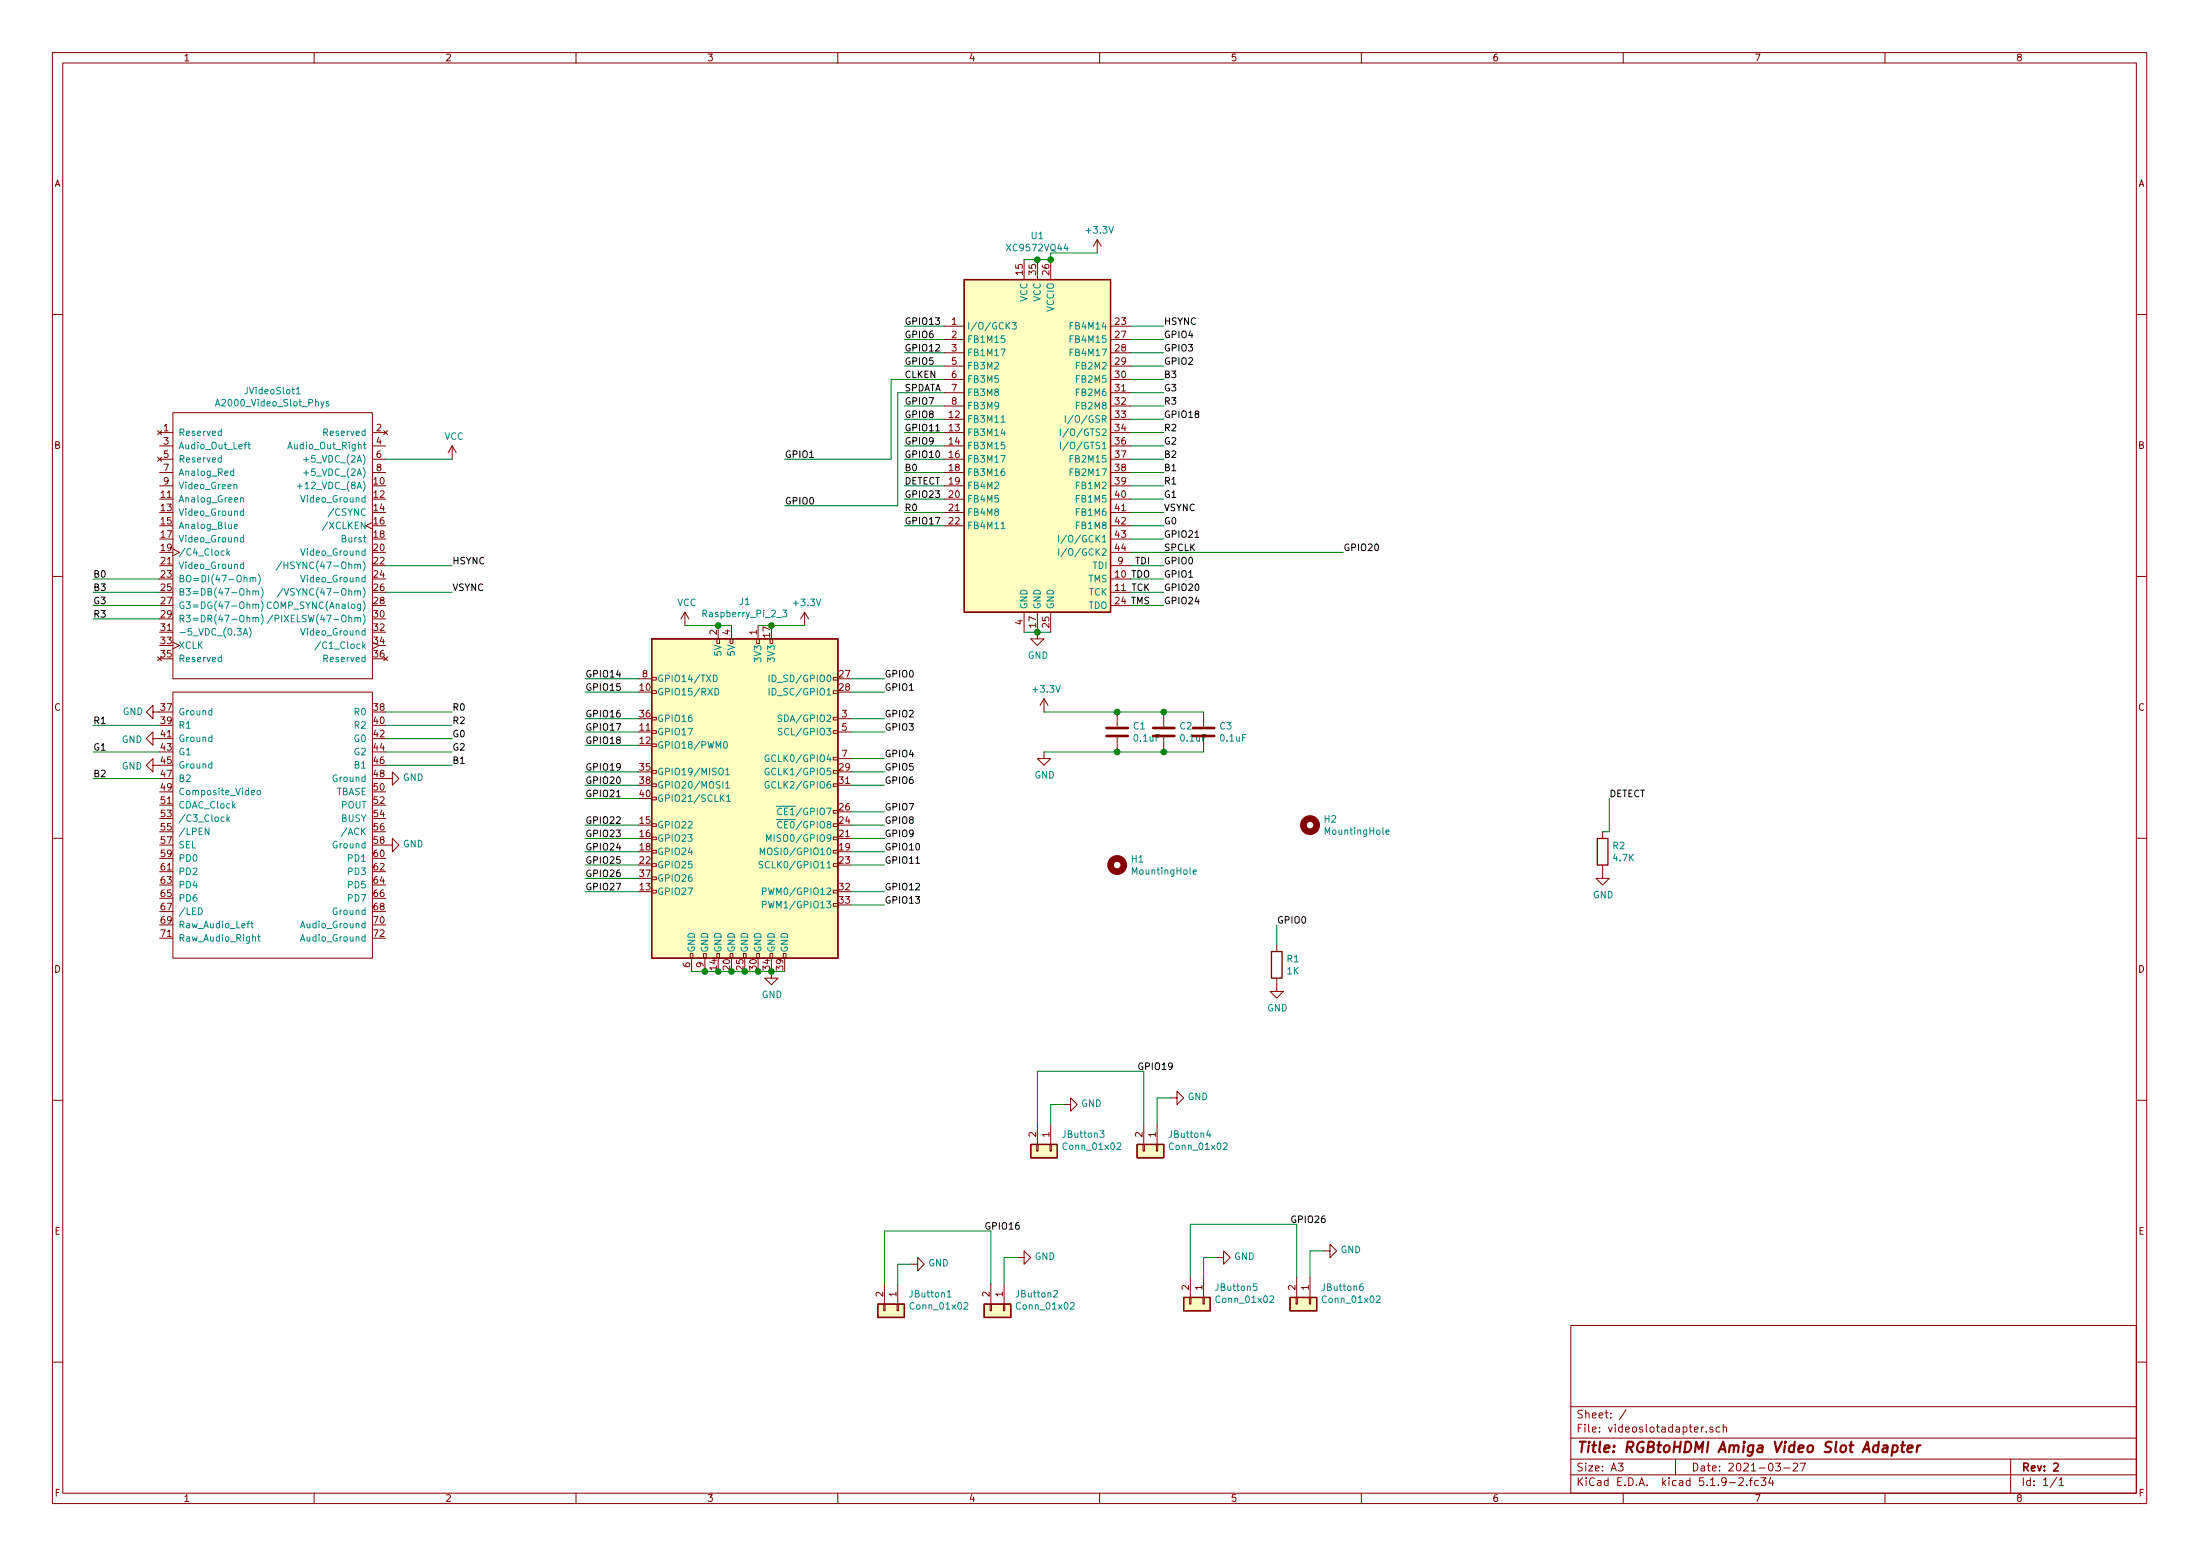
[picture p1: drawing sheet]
EESchema Schematic File Version 4
EELAYER 30 0
EELAYER END
$Descr A3 16535 11693
encoding utf-8
Sheet 1 1
Title "RGBtoHDMI Amiga Video Slot Adapter"
Date "2021-03-27"
Rev "2"
Comp ""
Comment1 ""
Comment2 ""
Comment3 ""
Comment4 ""
$EndDescr
$Comp
L power:GND #PWR01
U 1 1
P 1200 5350
F 0 "#PWR01" H 1200 5100 50  0001 C CNN
F 1 "GND" V 1200 5150 50  0000 C CNN
F 2 "" H 1200 5350 50  0001 C CNN
F 3 "" H 1200 5350 50  0001 C CNN
	1    1200 5350
	0    1    -1   0   
$EndComp
Text Label 3400 5350 0    50   ~ 0
R0
Text Label 700  5450 0    50   ~ 0
R1
Text Label 3400 5450 0    50   ~ 0
R2
Text Label 700  4650 0    50   ~ 0
R3
Text Label 700  4350 0    50   ~ 0
B0
Text Label 3400 5750 0    50   ~ 0
B1
Text Label 700  5850 0    50   ~ 0
B2
Text Label 700  4450 0    50   ~ 0
B3
Text Label 3400 5550 0    50   ~ 0
G0
Text Label 700  5650 0    50   ~ 0
G1
Text Label 3400 5650 0    50   ~ 0
G2
Text Label 700  4550 0    50   ~ 0
G3
Wire Wire Line
	2900 5450 3400 5450
Wire Wire Line
	2900 5350 3400 5350
$Comp
L Connector_Generic:Conn_01x02 JButton2
U 1 1
P 7550 9850
F 0 "JButton2" V 7423 9930 50  0000 L CNN
F 1 "Conn_01x02" V 7514 9930 50  0000 L CNN
F 2 "Connector_PinHeader_2.54mm:PinHeader_1x02_P2.54mm_Horizontal" H 7550 9850 50  0001 C CNN
F 3 "~" H 7550 9850 50  0001 C CNN
	1    7550 9850
	0    1    1    0   
$EndComp
$Comp
L power:GND #PWR011
U 1 1
P 7650 9450
F 0 "#PWR011" H 7650 9200 50  0001 C CNN
F 1 "GND" V 7655 9322 50  0000 R CNN
F 2 "" H 7650 9450 50  0001 C CNN
F 3 "" H 7650 9450 50  0001 C CNN
	1    7650 9450
	0    -1   -1   0   
$EndComp
Wire Wire Line
	7550 9650 7550 9450
Wire Wire Line
	7550 9450 7650 9450
Wire Wire Line
	7450 9650 7450 9250
$Comp
L amiga-conn:A2000_Video_Slot_Phys JVideoSlot1
U 1 1
P 2050 5150
F 0 "JVideoSlot1" H 2050 7365 50  0000 C CNN
F 1 "A2000_Video_Slot_Phys" H 2050 7274 50  0000 C CNN
F 2 "amiga-conn:A2000_Video_Slot" H 2150 5850 50  0001 C CNN
F 3 "" H 2150 5850 50  0001 C CNN
	1    2050 5150
	1    0    0    -1  
$EndComp
Wire Wire Line
	2900 5550 3400 5550
Wire Wire Line
	2900 5650 3400 5650
Wire Wire Line
	2900 5750 3400 5750
Wire Wire Line
	700  5450 1200 5450
Wire Wire Line
	700  5650 1200 5650
Wire Wire Line
	700  5850 1200 5850
Wire Wire Line
	700  4650 1200 4650
Wire Wire Line
	700  4550 1200 4550
Wire Wire Line
	700  4450 1200 4450
Wire Wire Line
	700  4350 1200 4350
Wire Wire Line
	2900 3450 3400 3450
$Comp
L Connector_Generic:Conn_01x02 JButton1
U 1 1
P 6750 9850
F 0 "JButton1" V 6623 9930 50  0000 L CNN
F 1 "Conn_01x02" V 6714 9930 50  0000 L CNN
F 2 "Connector_PinHeader_2.54mm:PinHeader_1x02_P2.54mm_Horizontal" H 6750 9850 50  0001 C CNN
F 3 "~" H 6750 9850 50  0001 C CNN
	1    6750 9850
	0    1    1    0   
$EndComp
$Comp
L power:GND #PWR010
U 1 1
P 6850 9500
F 0 "#PWR010" H 6850 9250 50  0001 C CNN
F 1 "GND" V 6855 9372 50  0000 R CNN
F 2 "" H 6850 9500 50  0001 C CNN
F 3 "" H 6850 9500 50  0001 C CNN
	1    6850 9500
	0    -1   -1   0   
$EndComp
Wire Wire Line
	6750 9500 6850 9500
Wire Wire Line
	6750 9650 6750 9500
Wire Wire Line
	6650 9250 6650 9650
$Comp
L power:GND #PWR04
U 1 1
P 2900 5850
F 0 "#PWR04" H 2900 5600 50  0001 C CNN
F 1 "GND" V 2905 5722 50  0000 R CNN
F 2 "" H 2900 5850 50  0001 C CNN
F 3 "" H 2900 5850 50  0001 C CNN
	1    2900 5850
	0    -1   -1   0   
$EndComp
$Comp
L power:GND #PWR05
U 1 1
P 2900 6350
F 0 "#PWR05" H 2900 6100 50  0001 C CNN
F 1 "GND" V 2905 6222 50  0000 R CNN
F 2 "" H 2900 6350 50  0001 C CNN
F 3 "" H 2900 6350 50  0001 C CNN
	1    2900 6350
	0    -1   -1   0   
$EndComp
$Comp
L power:GND #PWR02
U 1 1
P 1200 5550
F 0 "#PWR02" H 1200 5300 50  0001 C CNN
F 1 "GND" V 1205 5422 50  0000 R CNN
F 2 "" H 1200 5550 50  0001 C CNN
F 3 "" H 1200 5550 50  0001 C CNN
	1    1200 5550
	0    1    1    0   
$EndComp
$Comp
L power:GND #PWR03
U 1 1
P 1200 5750
F 0 "#PWR03" H 1200 5500 50  0001 C CNN
F 1 "GND" V 1205 5622 50  0000 R CNN
F 2 "" H 1200 5750 50  0001 C CNN
F 3 "" H 1200 5750 50  0001 C CNN
	1    1200 5750
	0    1    1    0   
$EndComp
$Comp
L XC9572VQ44:XC9572VQ44 U1
U 1 1
P 7800 3350
F 0 "U1" H 7800 4931 50  0000 C CNN
F 1 "XC9572VQ44" H 7800 4840 50  0000 C CNN
F 2 "Package_QFP:TQFP-44_10x10mm_P0.8mm" H 7800 3350 50  0001 C CNN
F 3 "" H 7800 3350 50  0001 C CNN
	1    7800 3350
	1    0    0    -1  
$EndComp
$Comp
L power:+3.3V #PWR015
U 1 1
P 8250 1900
F 0 "#PWR015" H 8250 1750 50  0001 C CNN
F 1 "+3.3V" H 8265 2073 50  0000 C CNN
F 2 "" H 8250 1900 50  0001 C CNN
F 3 "" H 8250 1900 50  0001 C CNN
	1    8250 1900
	1    0    0    -1  
$EndComp
Wire Wire Line
	8250 1900 7900 1900
Wire Wire Line
	7900 1900 7900 1950
Wire Wire Line
	7900 1950 7800 1950
Connection ~ 7900 1950
Wire Wire Line
	7800 1950 7700 1950
Connection ~ 7800 1950
$Comp
L power:GND #PWR012
U 1 1
P 7800 4750
F 0 "#PWR012" H 7800 4500 50  0001 C CNN
F 1 "GND" H 7805 4577 50  0000 C CNN
F 2 "" H 7800 4750 50  0001 C CNN
F 3 "" H 7800 4750 50  0001 C CNN
	1    7800 4750
	1    0    0    -1  
$EndComp
Wire Wire Line
	7800 4750 7700 4750
Connection ~ 7800 4750
Wire Wire Line
	7800 4750 7900 4750
Text Label 8750 3650 0    50   ~ 0
R1
Wire Wire Line
	8750 3650 8500 3650
Text Label 8750 3750 0    50   ~ 0
G1
Wire Wire Line
	8750 3750 8500 3750
Text Label 8750 3850 0    50   ~ 0
VSYNC
Wire Wire Line
	8750 3850 8500 3850
Text Label 8750 3950 0    50   ~ 0
G0
Wire Wire Line
	8750 3950 8500 3950
Text Label 8750 4050 0    50   ~ 0
GPIO21
Wire Wire Line
	8750 4050 8500 4050
Text Label 10100 4150 0    50   ~ 0
GPIO20
Text Label 8750 4150 0    50   ~ 0
SPCLK
Text Label 8750 4250 0    50   ~ 0
GPIO0
Wire Wire Line
	8750 4250 8500 4250
Text Label 8750 4350 0    50   ~ 0
GPIO1
Wire Wire Line
	8750 4350 8500 4350
Text Label 8750 4450 0    50   ~ 0
GPIO20
Wire Wire Line
	8750 4450 8500 4450
Text Label 8750 4550 0    50   ~ 0
GPIO24
Wire Wire Line
	8750 4550 8500 4550
Text Label 6800 2450 0    50   ~ 0
GPIO13
Wire Wire Line
	6800 2450 7100 2450
Text Label 6800 2550 0    50   ~ 0
GPIO6
Wire Wire Line
	6800 2550 7100 2550
Text Label 6800 2650 0    50   ~ 0
GPIO12
Wire Wire Line
	6800 2650 7100 2650
Text Label 6800 2750 0    50   ~ 0
GPIO5
Wire Wire Line
	6800 2750 7100 2750
Text Label 6800 2850 0    50   ~ 0
CLKEN
Wire Wire Line
	6700 2850 6700 3450
Wire Wire Line
	6700 2850 7100 2850
Text Label 5900 3450 0    50   ~ 0
GPIO1
Wire Wire Line
	7100 2950 6750 2950
Wire Wire Line
	6750 2950 6750 3800
Text Label 5900 3800 0    50   ~ 0
GPIO0
Text Label 6800 2950 0    50   ~ 0
SPDATA
Text Label 6800 3050 0    50   ~ 0
GPIO7
Wire Wire Line
	6800 3050 7100 3050
Text Label 6800 3150 0    50   ~ 0
GPIO8
Wire Wire Line
	6800 3150 7100 3150
Text Label 6800 3250 0    50   ~ 0
GPIO11
Wire Wire Line
	6800 3250 7100 3250
Text Label 6800 3350 0    50   ~ 0
GPIO9
Wire Wire Line
	6800 3350 7100 3350
Text Label 6800 3450 0    50   ~ 0
GPIO10
Wire Wire Line
	6800 3450 7100 3450
Text Label 6800 3550 0    50   ~ 0
B0
Wire Wire Line
	6800 3550 7100 3550
Text Label 6800 3650 0    50   ~ 0
DETECT
Wire Wire Line
	6800 3650 7100 3650
Text Label 6800 3750 0    50   ~ 0
GPIO23
Wire Wire Line
	6800 3750 7100 3750
Text Label 6800 3850 0    50   ~ 0
R0
Wire Wire Line
	6800 3850 7100 3850
Text Label 6800 3950 0    50   ~ 0
GPIO17
Wire Wire Line
	6800 3950 7100 3950
Text Label 8750 2450 0    50   ~ 0
HSYNC
Wire Wire Line
	8750 2450 8500 2450
Text Label 8750 2550 0    50   ~ 0
GPIO4
Wire Wire Line
	8750 2550 8500 2550
Text Label 8750 2650 0    50   ~ 0
GPIO3
Wire Wire Line
	8750 2650 8500 2650
Text Label 8750 2750 0    50   ~ 0
GPIO2
Wire Wire Line
	8750 2750 8500 2750
Text Label 8750 2850 0    50   ~ 0
B3
Wire Wire Line
	8750 2850 8500 2850
Text Label 8750 2950 0    50   ~ 0
G3
Wire Wire Line
	8750 2950 8500 2950
Text Label 8750 3050 0    50   ~ 0
R3
Wire Wire Line
	8750 3050 8500 3050
Text Label 8750 3150 0    50   ~ 0
GPIO18
Wire Wire Line
	8750 3150 8500 3150
Text Label 8750 3250 0    50   ~ 0
R2
Wire Wire Line
	8750 3250 8500 3250
Text Label 8750 3350 0    50   ~ 0
G2
Wire Wire Line
	8750 3350 8500 3350
Text Label 8750 3450 0    50   ~ 0
B2
Wire Wire Line
	8750 3450 8500 3450
Text Label 8750 3550 0    50   ~ 0
B1
Wire Wire Line
	8750 3550 8500 3550
$Comp
L Connector:Raspberry_Pi_2_3 J1
U 1 1
P 5600 6000
F 0 "J1" H 5600 7481 50  0000 C CNN
F 1 "Raspberry_Pi_2_3" H 5600 7390 50  0000 C CNN
F 2 "Connector_PinSocket_2.54mm:PinSocket_2x20_P2.54mm_Vertical" H 5600 6000 50  0001 C CNN
F 3 "https://www.raspberrypi.org/documentation/hardware/raspberrypi/schematics/rpi_SCH_3bplus_1p0_reduced.pdf" H 5600 6000 50  0001 C CNN
	1    5600 6000
	1    0    0    -1  
$EndComp
Wire Wire Line
	5200 7300 5300 7300
Wire Wire Line
	5300 7300 5400 7300
Connection ~ 5300 7300
Wire Wire Line
	5400 7300 5500 7300
Connection ~ 5400 7300
Wire Wire Line
	5500 7300 5600 7300
Connection ~ 5500 7300
Wire Wire Line
	5600 7300 5700 7300
Connection ~ 5600 7300
Wire Wire Line
	5700 7300 5800 7300
Connection ~ 5700 7300
Wire Wire Line
	5800 7300 5900 7300
Connection ~ 5800 7300
$Comp
L power:GND #PWR08
U 1 1
P 5800 7300
F 0 "#PWR08" H 5800 7050 50  0001 C CNN
F 1 "GND" H 5805 7127 50  0000 C CNN
F 2 "" H 5800 7300 50  0001 C CNN
F 3 "" H 5800 7300 50  0001 C CNN
	1    5800 7300
	1    0    0    -1  
$EndComp
Wire Wire Line
	5500 4700 5400 4700
$Comp
L power:VCC #PWR07
U 1 1
P 5150 4700
F 0 "#PWR07" H 5150 4550 50  0001 C CNN
F 1 "VCC" H 5165 4873 50  0000 C CNN
F 2 "" H 5150 4700 50  0001 C CNN
F 3 "" H 5150 4700 50  0001 C CNN
	1    5150 4700
	1    0    0    -1  
$EndComp
Wire Wire Line
	5150 4700 5400 4700
Connection ~ 5400 4700
$Comp
L power:+3.3V #PWR09
U 1 1
P 6050 4700
F 0 "#PWR09" H 6050 4550 50  0001 C CNN
F 1 "+3.3V" H 6065 4873 50  0000 C CNN
F 2 "" H 6050 4700 50  0001 C CNN
F 3 "" H 6050 4700 50  0001 C CNN
	1    6050 4700
	1    0    0    -1  
$EndComp
Wire Wire Line
	6050 4700 5800 4700
Wire Wire Line
	5800 4700 5700 4700
Connection ~ 5800 4700
Text Label 4400 5100 0    50   ~ 0
GPIO14
Wire Wire Line
	4400 5100 4800 5100
Text Label 4400 5200 0    50   ~ 0
GPIO15
Wire Wire Line
	4400 5200 4800 5200
Text Label 4400 5400 0    50   ~ 0
GPIO16
Wire Wire Line
	4400 5400 4800 5400
Text Label 4400 5500 0    50   ~ 0
GPIO17
Wire Wire Line
	4400 5500 4800 5500
Text Label 4400 5600 0    50   ~ 0
GPIO18
Wire Wire Line
	4400 5600 4800 5600
Text Label 4400 5800 0    50   ~ 0
GPIO19
Wire Wire Line
	4400 5800 4800 5800
Text Label 4400 5900 0    50   ~ 0
GPIO20
Wire Wire Line
	4400 5900 4800 5900
Text Label 4400 6000 0    50   ~ 0
GPIO21
Wire Wire Line
	4400 6000 4800 6000
Text Label 4400 6200 0    50   ~ 0
GPIO22
Wire Wire Line
	4400 6200 4800 6200
Text Label 4400 6300 0    50   ~ 0
GPIO23
Wire Wire Line
	4400 6300 4800 6300
Text Label 4400 6400 0    50   ~ 0
GPIO24
Wire Wire Line
	4400 6400 4800 6400
Text Label 4400 6500 0    50   ~ 0
GPIO25
Wire Wire Line
	4400 6500 4800 6500
Text Label 4400 6600 0    50   ~ 0
GPIO26
Wire Wire Line
	4400 6600 4800 6600
Text Label 4400 6700 0    50   ~ 0
GPIO27
Wire Wire Line
	4400 6700 4800 6700
Text Label 6650 5100 0    50   ~ 0
GPIO0
Wire Wire Line
	6650 5100 6400 5100
Text Label 6650 5200 0    50   ~ 0
GPIO1
Text Label 6650 5400 0    50   ~ 0
GPIO2
Text Label 6650 5500 0    50   ~ 0
GPIO3
Text Label 6650 5700 0    50   ~ 0
GPIO4
Text Label 6650 5800 0    50   ~ 0
GPIO5
Text Label 6650 5900 0    50   ~ 0
GPIO6
Text Label 6650 6100 0    50   ~ 0
GPIO7
Text Label 6650 6200 0    50   ~ 0
GPIO8
Text Label 6650 6300 0    50   ~ 0
GPIO9
Text Label 6650 6400 0    50   ~ 0
GPIO10
Text Label 6650 6500 0    50   ~ 0
GPIO11
Text Label 6650 6700 0    50   ~ 0
GPIO12
Text Label 6650 6800 0    50   ~ 0
GPIO13
Wire Wire Line
	6650 5200 6400 5200
Wire Wire Line
	6400 5400 6650 5400
Wire Wire Line
	6650 5500 6400 5500
Wire Wire Line
	6400 5700 6650 5700
Wire Wire Line
	6650 5800 6400 5800
Wire Wire Line
	6400 5900 6650 5900
Wire Wire Line
	6650 6100 6400 6100
Wire Wire Line
	6400 6200 6650 6200
Wire Wire Line
	6650 6300 6400 6300
Wire Wire Line
	6400 6400 6650 6400
Wire Wire Line
	6650 6500 6400 6500
Wire Wire Line
	6400 6700 6650 6700
Wire Wire Line
	6650 6800 6400 6800
$Comp
L power:+3.3V #PWR013
U 1 1
P 7850 5350
F 0 "#PWR013" H 7850 5200 50  0001 C CNN
F 1 "+3.3V" H 7865 5523 50  0000 C CNN
F 2 "" H 7850 5350 50  0001 C CNN
F 3 "" H 7850 5350 50  0001 C CNN
	1    7850 5350
	1    0    0    -1  
$EndComp
$Comp
L Device:C C1
U 1 1
P 8400 5500
F 0 "C1" H 8515 5546 50  0000 L CNN
F 1 "0.1uF" H 8515 5455 50  0000 L CNN
F 2 "Capacitor_SMD:C_0603_1608Metric_Pad1.08x0.95mm_HandSolder" H 8438 5350 50  0001 C CNN
F 3 "~" H 8400 5500 50  0001 C CNN
	1    8400 5500
	1    0    0    -1  
$EndComp
$Comp
L Device:C C2
U 1 1
P 8750 5500
F 0 "C2" H 8865 5546 50  0000 L CNN
F 1 "0.1uF" H 8865 5455 50  0000 L CNN
F 2 "Capacitor_SMD:C_0603_1608Metric_Pad1.08x0.95mm_HandSolder" H 8788 5350 50  0001 C CNN
F 3 "~" H 8750 5500 50  0001 C CNN
	1    8750 5500
	1    0    0    -1  
$EndComp
$Comp
L Device:C C3
U 1 1
P 9050 5500
F 0 "C3" H 9165 5546 50  0000 L CNN
F 1 "0.1uF" H 9165 5455 50  0000 L CNN
F 2 "Capacitor_SMD:C_0603_1608Metric_Pad1.08x0.95mm_HandSolder" H 9088 5350 50  0001 C CNN
F 3 "~" H 9050 5500 50  0001 C CNN
	1    9050 5500
	1    0    0    -1  
$EndComp
Wire Wire Line
	8400 5350 8750 5350
Connection ~ 8400 5350
Wire Wire Line
	8750 5350 9050 5350
Connection ~ 8750 5350
Wire Wire Line
	9050 5650 8750 5650
Wire Wire Line
	8750 5650 8400 5650
Connection ~ 8750 5650
Connection ~ 8400 5650
$Comp
L power:GND #PWR014
U 1 1
P 7850 5650
F 0 "#PWR014" H 7850 5400 50  0001 C CNN
F 1 "GND" H 7855 5477 50  0000 C CNN
F 2 "" H 7850 5650 50  0001 C CNN
F 3 "" H 7850 5650 50  0001 C CNN
	1    7850 5650
	1    0    0    -1  
$EndComp
Text Label 7400 9250 0    50   ~ 0
GPIO16
$Comp
L power:GND #PWR017
U 1 1
P 12050 6550
F 0 "#PWR017" H 12050 6300 50  0001 C CNN
F 1 "GND" H 12055 6377 50  0000 C CNN
F 2 "" H 12050 6550 50  0001 C CNN
F 3 "" H 12050 6550 50  0001 C CNN
	1    12050 6550
	1    0    0    -1  
$EndComp
Text Label 12100 6000 0    50   ~ 0
DETECT
$Comp
L Device:R R2
U 1 1
P 12050 6400
F 0 "R2" H 12120 6446 50  0000 L CNN
F 1 "4.7K" H 12120 6355 50  0000 L CNN
F 2 "Resistor_SMD:R_0603_1608Metric_Pad0.98x0.95mm_HandSolder" V 11980 6400 50  0001 C CNN
F 3 "~" H 12050 6400 50  0001 C CNN
	1    12050 6400
	1    0    0    -1  
$EndComp
Wire Wire Line
	12100 6000 12100 6250
Wire Wire Line
	12100 6250 12050 6250
$Comp
L Device:R R1
U 1 1
P 9600 7250
F 0 "R1" H 9670 7296 50  0000 L CNN
F 1 "1K" H 9670 7205 50  0000 L CNN
F 2 "Resistor_SMD:R_0603_1608Metric_Pad0.98x0.95mm_HandSolder" V 9530 7250 50  0001 C CNN
F 3 "~" H 9600 7250 50  0001 C CNN
	1    9600 7250
	1    0    0    -1  
$EndComp
$Comp
L power:GND #PWR016
U 1 1
P 9600 7400
F 0 "#PWR016" H 9600 7150 50  0001 C CNN
F 1 "GND" H 9605 7227 50  0000 C CNN
F 2 "" H 9600 7400 50  0001 C CNN
F 3 "" H 9600 7400 50  0001 C CNN
	1    9600 7400
	1    0    0    -1  
$EndComp
Text Label 9600 6950 0    50   ~ 0
GPIO0
Wire Wire Line
	9600 6950 9600 7100
Wire Wire Line
	5900 3450 6700 3450
Wire Wire Line
	5900 3800 6750 3800
Wire Wire Line
	8500 4150 10100 4150
Wire Wire Line
	6650 9250 7450 9250
Text Label 3400 4250 0    50   ~ 0
HSYNC
Text Label 3400 4450 0    50   ~ 0
VSYNC
Wire Wire Line
	3400 4450 2900 4450
Wire Wire Line
	3400 4250 2900 4250
Wire Wire Line
	7850 5350 8400 5350
Wire Wire Line
	7850 5650 8400 5650
$Comp
L Mechanical:MountingHole H1
U 1 1
P 8400 6500
F 0 "H1" H 8500 6546 50  0000 L CNN
F 1 "MountingHole" H 8500 6455 50  0000 L CNN
F 2 "MountingHole:MountingHole_3.2mm_M3" H 8400 6500 50  0001 C CNN
F 3 "~" H 8400 6500 50  0001 C CNN
	1    8400 6500
	1    0    0    -1  
$EndComp
$Comp
L Mechanical:MountingHole H2
U 1 1
P 9850 6200
F 0 "H2" H 9950 6246 50  0000 L CNN
F 1 "MountingHole" H 9950 6155 50  0000 L CNN
F 2 "MountingHole:MountingHole_3.2mm_M3" H 9850 6200 50  0001 C CNN
F 3 "~" H 9850 6200 50  0001 C CNN
	1    9850 6200
	1    0    0    -1  
$EndComp
$Comp
L power:VCC #PWR0101
U 1 1
P 3400 3450
F 0 "#PWR0101" H 3400 3300 50  0001 C CNN
F 1 "VCC" H 3415 3623 50  0000 C CNN
F 2 "" H 3400 3450 50  0001 C CNN
F 3 "" H 3400 3450 50  0001 C CNN
	1    3400 3450
	1    0    0    -1  
$EndComp
Text Label 8650 4250 2    50   ~ 0
TDI
Text Label 8650 4350 2    50   ~ 0
TDO
Text Label 8650 4450 2    50   ~ 0
TCK
Text Label 8650 4550 2    50   ~ 0
TMS
$Comp
L Connector_Generic:Conn_01x02 JButton6
U 1 1
P 9850 9800
F 0 "JButton6" V 9723 9880 50  0000 L CNN
F 1 "Conn_01x02" V 9814 9880 50  0000 L CNN
F 2 "Connector_PinHeader_2.54mm:PinHeader_1x02_P2.54mm_Horizontal" H 9850 9800 50  0001 C CNN
F 3 "~" H 9850 9800 50  0001 C CNN
	1    9850 9800
	0    1    1    0   
$EndComp
$Comp
L power:GND #PWR0104
U 1 1
P 9950 9400
F 0 "#PWR0104" H 9950 9150 50  0001 C CNN
F 1 "GND" V 9955 9272 50  0000 R CNN
F 2 "" H 9950 9400 50  0001 C CNN
F 3 "" H 9950 9400 50  0001 C CNN
	1    9950 9400
	0    -1   -1   0   
$EndComp
Wire Wire Line
	9850 9600 9850 9400
Wire Wire Line
	9850 9400 9950 9400
Wire Wire Line
	9750 9600 9750 9200
$Comp
L Connector_Generic:Conn_01x02 JButton5
U 1 1
P 9050 9800
F 0 "JButton5" V 8923 9880 50  0000 L CNN
F 1 "Conn_01x02" V 9014 9880 50  0000 L CNN
F 2 "Connector_PinHeader_2.54mm:PinHeader_1x02_P2.54mm_Horizontal" H 9050 9800 50  0001 C CNN
F 3 "~" H 9050 9800 50  0001 C CNN
	1    9050 9800
	0    1    1    0   
$EndComp
$Comp
L power:GND #PWR0105
U 1 1
P 9150 9450
F 0 "#PWR0105" H 9150 9200 50  0001 C CNN
F 1 "GND" V 9155 9322 50  0000 R CNN
F 2 "" H 9150 9450 50  0001 C CNN
F 3 "" H 9150 9450 50  0001 C CNN
	1    9150 9450
	0    -1   -1   0   
$EndComp
Wire Wire Line
	9050 9450 9150 9450
Wire Wire Line
	9050 9600 9050 9450
Wire Wire Line
	8950 9200 8950 9600
Text Label 9700 9200 0    50   ~ 0
GPIO26
Wire Wire Line
	8950 9200 9750 9200
$Comp
L Connector_Generic:Conn_01x02 JButton4
U 1 1
P 8700 8650
F 0 "JButton4" V 8573 8730 50  0000 L CNN
F 1 "Conn_01x02" V 8664 8730 50  0000 L CNN
F 2 "Connector_PinHeader_2.54mm:PinHeader_1x02_P2.54mm_Horizontal" H 8700 8650 50  0001 C CNN
F 3 "~" H 8700 8650 50  0001 C CNN
	1    8700 8650
	0    1    1    0   
$EndComp
$Comp
L power:GND #PWR0106
U 1 1
P 8800 8250
F 0 "#PWR0106" H 8800 8000 50  0001 C CNN
F 1 "GND" V 8805 8122 50  0000 R CNN
F 2 "" H 8800 8250 50  0001 C CNN
F 3 "" H 8800 8250 50  0001 C CNN
	1    8800 8250
	0    -1   -1   0   
$EndComp
Wire Wire Line
	8700 8450 8700 8250
Wire Wire Line
	8700 8250 8800 8250
Wire Wire Line
	8600 8450 8600 8050
$Comp
L Connector_Generic:Conn_01x02 JButton3
U 1 1
P 7900 8650
F 0 "JButton3" V 7773 8730 50  0000 L CNN
F 1 "Conn_01x02" V 7864 8730 50  0000 L CNN
F 2 "Connector_PinHeader_2.54mm:PinHeader_1x02_P2.54mm_Horizontal" H 7900 8650 50  0001 C CNN
F 3 "~" H 7900 8650 50  0001 C CNN
	1    7900 8650
	0    1    1    0   
$EndComp
$Comp
L power:GND #PWR0107
U 1 1
P 8000 8300
F 0 "#PWR0107" H 8000 8050 50  0001 C CNN
F 1 "GND" V 8005 8172 50  0000 R CNN
F 2 "" H 8000 8300 50  0001 C CNN
F 3 "" H 8000 8300 50  0001 C CNN
	1    8000 8300
	0    -1   -1   0   
$EndComp
Wire Wire Line
	7900 8300 8000 8300
Wire Wire Line
	7900 8450 7900 8300
Wire Wire Line
	7800 8050 7800 8450
Text Label 8550 8050 0    50   ~ 0
GPIO19
Wire Wire Line
	7800 8050 8600 8050
$EndSCHEMATC
